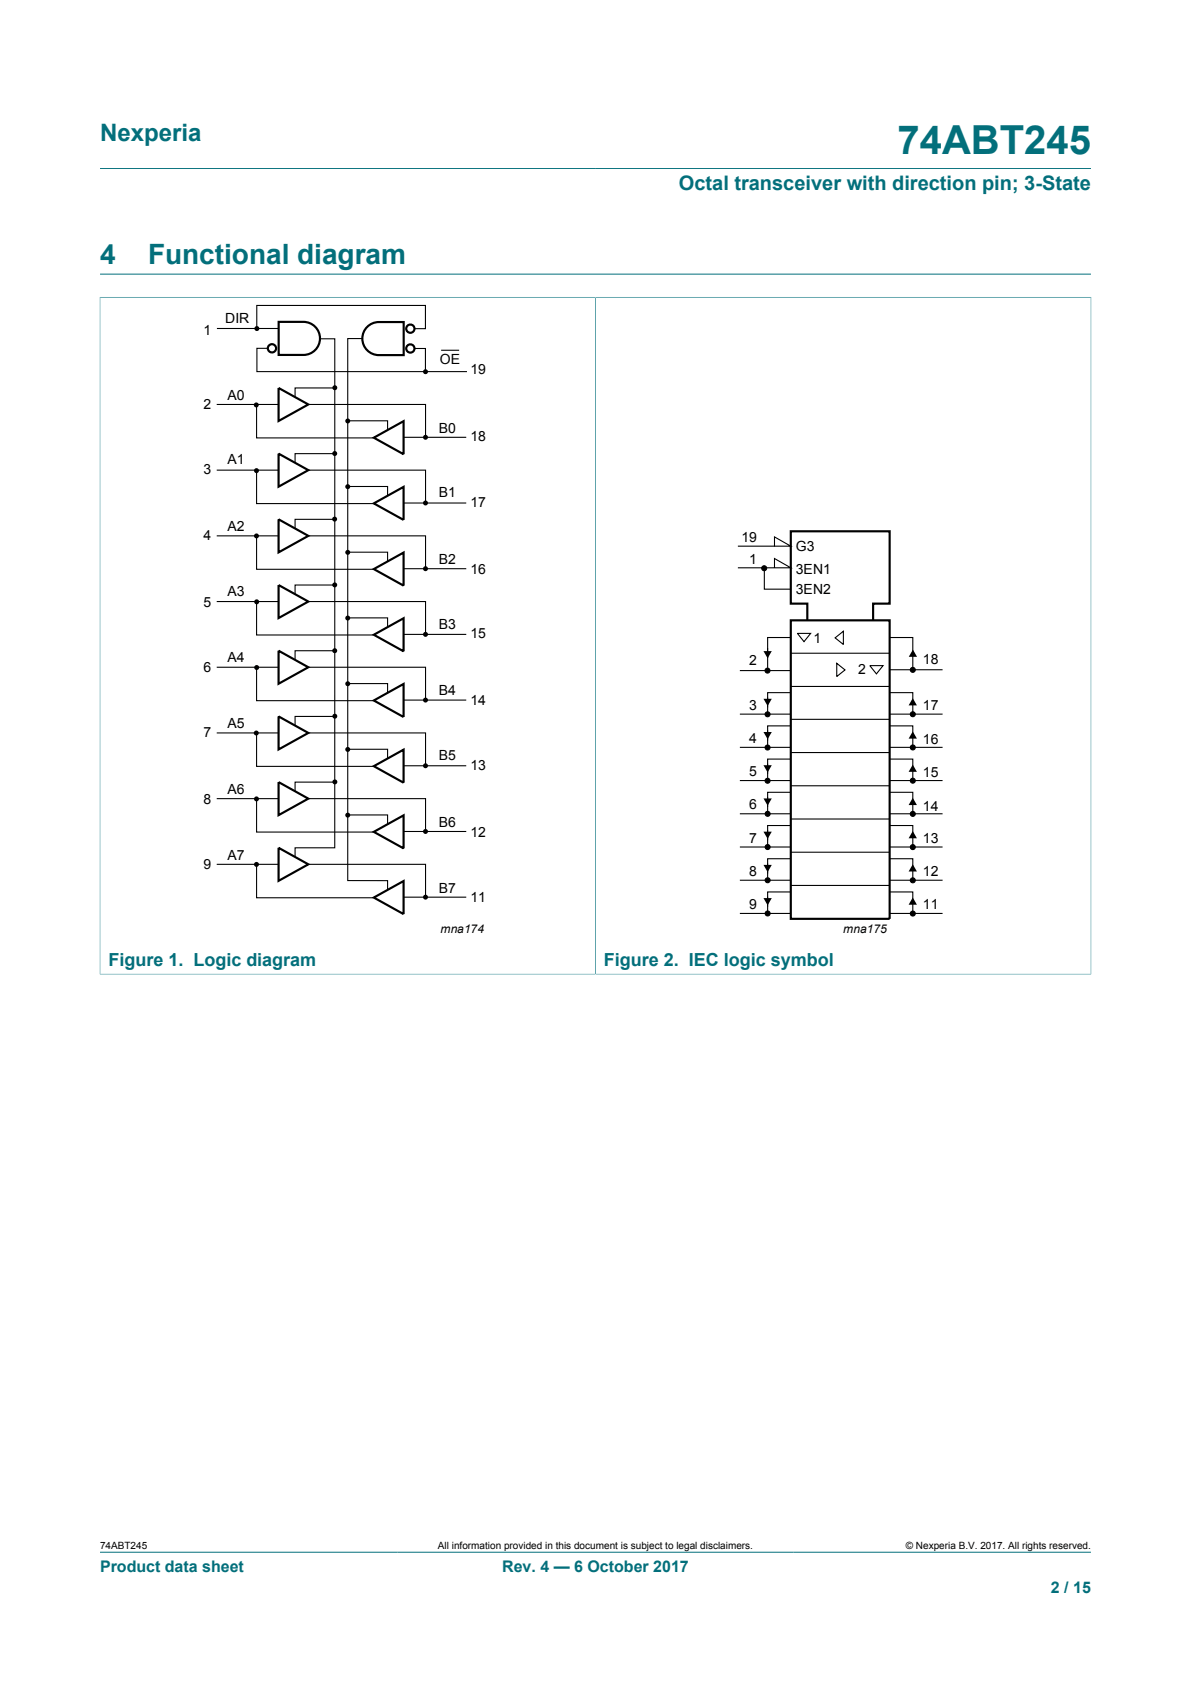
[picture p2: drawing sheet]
<svg xmlns="http://www.w3.org/2000/svg" width="210mm" height="297mm" viewBox="0 0 210 297" stroke-linecap="round" stroke-linejoin="round" font-family="sans-serif">
<path d="M17.6 29.7h174.8M17.6 52.4h174.8M17.6 52.4v119.5M17.6 48.3h174.8M105 52.4v119.4M192.4 52.4v119.5M17.6 171.8h174.8M17.6 273.8h174.8" fill="none" stroke="#036f7b" stroke-width=".18"/>
<g fill="none" stroke="#000" stroke-width=".38">
<path d="M49.1 56.8h4.4a2.92 2.92 0 0 1 2.9 2.9 2.92 2.92 0 0 1-2.9 2.9h-4.4zM64.5 57.9a2.91 2.91 0 0 1 2.3-1.1h4.4v5.8h-4.4a2.92 2.92 0 0 1-2.6-1.6 2.92 2.92 0 0 1 .3-3.1zM49.1 68.4l5.3 2.9-5.3 3zM65.9 77.2l5.3-2.9v5.8zM49.1 80l5.3 2.9-5.3 2.9zM49.1 91.6l5.3 2.9-5.3 2.9zM65.9 88.8l5.3-2.9v5.8zM49.1 103.2l5.3 2.9-5.3 2.9zM49.1 114.8l5.3 2.9-5.3 2.9zM65.9 100.4l5.3-2.9v5.8zM65.9 112l5.3-3v5.9zM139.4 109.4h17.5v52.7h-17.5z"/>
<path d="M142.3 109.4v-2.9h-2.9v-12.8h17.5v12.8h-2.9v2.9M49.1 126.4l5.3 2.9-5.3 2.9zM49.1 137.9l5.3 3-5.3 2.9zM65.9 123.5l5.3-2.9v5.9zM65.9 135.1l5.3-2.9v5.8zM49.1 149.5l5.3 2.9-5.3 3zM65.9 146.7l5.3-2.9v5.8zM65.9 158.3l5.3-2.9v5.8z"/>
<circle cx="72.4" cy="58" r=".73"/>
<circle cx="48" cy="61.4" r=".73"/>
<circle cx="72.4" cy="61.5" r=".73"/>
</g>
<g fill="none" stroke="#000" stroke-width=".19">
<path d="M38.2 57.9h10.9M45.3 57.9v-4h29.7v4.1h-1.9M56.5 59.8h2.5v89.7h-7v1.6M63.9 59.7h-2.6v95.6h7v1.6M38.2 71.3h10.9M45.2 71.4v5.8h20.7M47.2 61.4h-1.9v4.1h37M54.4 71.3h20.6v5.9M58.8 68.4h-6.8v1.6M61.3 74.2h7v1.6M71.2 77.1h11M73.1 61.5h1.9v4.1"/>
<path d="M77.8 61.8h3.1M38.2 82.9h10.9M38.2 94.5h10.9M45.2 83v5.8h20.7M45.2 94.5v5.9h20.7M54.4 82.9h20.6v5.9M54.4 94.5h20.6v5.9M58.8 80h-6.8v1.6M58.8 91.6h-6.8v1.6M61.3 85.8h7v1.6M61.3 97.4h7v1.6M71.2 88.7h11"/>
<path d="M130.1 96.3h9.3l-2.8-1.6v1.6M38.2 106.1h10.9M38.2 117.7h10.9M45.2 106.1v5.9h20.7M45.2 117.7v5.9h20.7M54.4 106.1h20.6v5.9M54.4 117.7h20.6v5.9M58.8 103.2h-6.8v1.6M58.8 114.8h-6.8v1.6M61.3 109h7v1.5M71.2 100.3h11M71.2 111.9h11"/>
<path d="M130.1 100.1h9.3l-2.8-1.6v1.6M130.5 118.3h8.9M134.8 100.2v3.7h4.6M139.4 112.4h-4v5.9M139.4 115.2h17.5M140.6 111.7h2.3l-1.1 1.5zM147.2 112.5l1.5-1.2v2.4zM147.5 117l1.5 1.2-1.5 1.1zM153.4 117.4h2.3l-1.2 1.5zM156.9 112.4h4v5.7M156.9 118.1h9.3M38.2 129.3h10.9"/>
<path d="M45.2 129.3v5.9h20.7M54.4 129.3h20.6v5.9M58.8 126.4h-6.8v1.6M58.8 137.9h-6.8v1.7M61.3 120.6h7v1.5M61.3 132.1h7v1.6M71.2 123.5h11M71.2 135.1h11M130.5 125.9h8.9M130.5 131.8h8.9M130.5 137.7h8.9M139.4 122.2h-4v3.7"/>
<path d="M139.4 128h-4v3.8M139.4 133.9h-4v3.8M139.4 139.7h-4v3.8M139.4 126.9h17.5M139.4 121.1h17.5M139.4 132.7h17.5M139.4 138.6h17.5M156.9 122.2h4v3.7M156.9 128h4v3.8M156.9 133.9h4v3.8M156.9 139.7h4v3.8M156.9 125.9h9.3"/>
<path d="M156.9 131.8h9.3M156.9 137.7h9.3M38.2 140.9h10.9M38.2 152.4h10.9M45.2 140.9v5.8h20.7M45.2 152.5v5.8h20.7M54.4 140.9h20.6v5.8M54.4 152.4h20.6v5.9M61.3 143.7h7v1.6M71.2 146.6h11M71.2 158.2h11M130.5 143.5h8.9"/>
<path d="M130.5 149.4h8.9M130.5 155.2h8.9M139.4 145.6h-4v3.8M139.4 151.5h-4v3.7M139.4 157.3h-4v3.8M139.4 144.4h17.5M139.4 150.3h17.5M139.4 156.2h17.5M156.9 145.6h4v3.8M156.9 151.5h4v3.7M156.9 157.3h4v3.8M156.9 143.5h9.3"/>
<path d="M156.9 149.4h9.3M156.9 155.2h9.3M130.5 161.1h8.9M156.9 161.1h9.3"/>
<circle cx="134.7" cy="100.2" r=".44"/>
<circle cx="135.3" cy="118.3" r=".44"/>
<circle cx="160.9" cy="118.1" r=".44"/>
<circle cx="135.3" cy="137.7" r=".44"/>
<circle cx="135.3" cy="126" r=".44"/>
<circle cx="135.3" cy="131.8" r=".44"/>
<circle cx="160.9" cy="131.8" r=".44"/>
<circle cx="160.9" cy="137.7" r=".44"/>
<circle cx="160.9" cy="126" r=".44"/>
<circle cx="135.4" cy="143.5" r=".44"/>
<circle cx="135.4" cy="149.4" r=".44"/>
<circle cx="135.4" cy="155.2" r=".44"/>
<circle cx="160.9" cy="155.3" r=".44"/>
<circle cx="160.9" cy="143.5" r=".44"/>
<circle cx="160.9" cy="149.4" r=".44"/>
<circle cx="135.4" cy="161.1" r=".44"/>
<circle cx="160.9" cy="161.1" r=".44"/>
</g>
<g fill="#000">
<path d="M134.6 114.8h1.5l-.7 1.3zM161 114.6l.7 1.2h-1.5zM134.6 123.2h1.5l-.7 1.3zM134.6 129.1h1.5l-.7 1.3zM134.6 135h1.5l-.7 1.2zM160.9 123.1l.8 1.3h-1.5zM160.9 129l.8 1.3h-1.5zM160.9 134.8l.8 1.3h-1.5zM134.6 140.8h1.5l-.7 1.3zM134.6 146.7h1.5l-.7 1.3zM134.6 152.5h1.5l-.7 1.3zM134.6 158.4h1.5l-.7 1.3z"/>
<path d="M160.9 140.7l.8 1.3h-1.5zM160.9 146.6l.8 1.2h-1.5zM160.9 152.4l.8 1.3h-1.5zM160.9 158.3l.8 1.3h-1.5z"/>
<circle cx="45.3" cy="57.9" r=".44"/>
<circle cx="45.2" cy="71.4" r=".44"/>
<circle cx="59" cy="80" r=".44"/>
<circle cx="59" cy="68.4" r=".44"/>
<circle cx="61.3" cy="74.2" r=".44"/>
<circle cx="75" cy="65.6" r=".44"/>
<circle cx="75" cy="77.1" r=".44"/>
<circle cx="45.2" cy="94.5" r=".44"/>
<circle cx="45.2" cy="83" r=".44"/>
<circle cx="59" cy="91.6" r=".44"/>
<circle cx="61.3" cy="97.4" r=".44"/>
<circle cx="61.3" cy="85.8" r=".44"/>
<circle cx="75" cy="88.7" r=".44"/>
<circle cx="45.3" cy="117.7" r=".44"/>
<circle cx="45.3" cy="106.1" r=".44"/>
<circle cx="59" cy="103.2" r=".44"/>
<circle cx="59" cy="114.8" r=".44"/>
<circle cx="61.3" cy="109" r=".44"/>
<circle cx="75" cy="111.9" r=".44"/>
<circle cx="75" cy="100.3" r=".44"/>
<circle cx="134.7" cy="100.2" r=".44"/>
<circle cx="135.3" cy="118.3" r=".44"/>
<circle cx="160.9" cy="118.1" r=".44"/>
<circle cx="45.2" cy="129.3" r=".44"/>
<circle cx="59" cy="126.3" r=".44"/>
<circle cx="59" cy="137.9" r=".44"/>
<circle cx="61.3" cy="120.6" r=".44"/>
<circle cx="61.3" cy="132.2" r=".44"/>
<circle cx="75" cy="123.5" r=".44"/>
<circle cx="75" cy="135.1" r=".44"/>
<circle cx="135.3" cy="137.7" r=".44"/>
<circle cx="135.3" cy="126" r=".44"/>
<circle cx="135.3" cy="131.8" r=".44"/>
<circle cx="160.9" cy="131.8" r=".44"/>
<circle cx="160.9" cy="137.7" r=".44"/>
<circle cx="160.9" cy="126" r=".44"/>
<circle cx="45.2" cy="152.5" r=".44"/>
<circle cx="45.2" cy="140.9" r=".44"/>
<circle cx="61.3" cy="143.8" r=".44"/>
<circle cx="75" cy="158.2" r=".44"/>
<circle cx="75" cy="146.6" r=".44"/>
<circle cx="135.4" cy="143.5" r=".44"/>
<circle cx="135.4" cy="149.4" r=".44"/>
<circle cx="135.4" cy="155.2" r=".44"/>
<circle cx="160.9" cy="155.3" r=".44"/>
<circle cx="160.9" cy="143.5" r=".44"/>
<circle cx="160.9" cy="149.4" r=".44"/>
<circle cx="135.4" cy="161.1" r=".44"/>
<circle cx="160.9" cy="161.1" r=".44"/>
</g>
<path d="M135.4 114.3v1.8M135.4 123v1.8M135.4 128.8v1.8M135.4 134.7v1.8M135.4 140.6v1.7M135.4 146.4v1.8M135.4 152.3v1.8M135.4 158.1v1.8" fill="none" stroke="#000" stroke-width=".18"/>
<text font-size="7.1" fill="#036f7b" x="158.3" y="27.2">74ABT245</text>
<g font-size="4.9" fill="#036f7b">
<text x="17.6" y="46.6">4</text>
<text x="26.1" y="46.6">Functional diagram</text>
</g>
<text font-size="4.2" fill="#036f7b" x="17.6" y="24.8">Nexperia</text>
<text font-size="3.5" fill="#036f7b" x="119.7" y="33.5">Octal transceiver with direction pin; 3-State</text>
<g font-size="3.2" fill="#036f7b">
<text x="19.1" y="170.3">Figure 1. Logic diagram</text>
<text x="106.5" y="170.3">Figure 2. IEC logic symbol</text>
</g>
<g font-size="2.8" fill="#036f7b">
<text x="17.6" y="277.3">Product data sheet</text>
<text x="88.5" y="277.3">Rev. 4 — 6 October 2017</text>
<text x="185.3" y="281">2 / 15</text>
</g>
<g font-size="2.5">
<text x="35.9" y="59">1</text>
<text x="39.7" y="56.9">DIR</text>
<text x="77.6" y="64.3">OE</text>
<text x="40.1" y="70.6">A0</text>
<text x="83" y="66">19</text>
<text x="35.9" y="72.2">2</text>
<text x="77.4" y="76.3">B0</text>
<text x="83" y="77.9">18</text>
<text x="35.9" y="83.6">3</text>
<text x="40.1" y="81.9">A1</text>
<text x="77.4" y="87.6">B1</text>
<text x="83" y="89.4">17</text>
<text x="35.9" y="95.3">4</text>
<text x="40.1" y="93.7">A2</text>
<text x="130.7" y="95.6">19</text>
<text x="77.4" y="99.4">B2</text>
<text x="83" y="101.2">16</text>
<text x="132.1" y="99.4">1</text>
<text x="140.3" y="97.2">G3</text>
<text x="140.3" y="101.2">3EN1</text>
<text x="35.9" y="107.1">5</text>
<text x="40.1" y="105.2">A3</text>
<text x="140.3" y="104.8">3EN2</text>
<text x="77.4" y="110.9">B3</text>
<text x="83" y="112.5">15</text>
<text x="143.4" y="113.4">1</text>
<text x="35.9" y="118.4">6</text>
<text x="40.1" y="116.8">A4</text>
<text x="132.1" y="117.3">2</text>
<text x="151.3" y="118.9">2</text>
<text x="162.7" y="117.2">18</text>
<text x="77.4" y="122.6">B4</text>
<text x="83" y="124.3">14</text>
<text x="132.1" y="125.2">3</text>
<text x="162.7" y="125.2">17</text>
<text x="35.9" y="130">7</text>
<text x="40.1" y="128.3">A5</text>
<text x="132.1" y="131">4</text>
<text x="162.7" y="131.1">16</text>
<text x="77.4" y="134.1">B5</text>
<text x="83" y="135.8">13</text>
<text x="132.1" y="136.8">5</text>
<text x="162.7" y="137">15</text>
<text x="35.9" y="141.7">8</text>
<text x="40.1" y="140">A6</text>
<text x="132.1" y="142.7">6</text>
<text x="162.7" y="143">14</text>
<text x="77.4" y="145.8">B6</text>
<text x="83" y="147.6">12</text>
<text x="132.1" y="148.6">7</text>
<text x="162.7" y="148.7">13</text>
<text x="35.9" y="153.3">9</text>
<text x="40.1" y="151.7">A7</text>
<text x="132.1" y="154.4">8</text>
<text x="162.7" y="154.6">12</text>
<text x="77.4" y="157.6">B7</text>
<text x="83" y="159.1">11</text>
<text x="132.1" y="160.3">9</text>
<text x="162.7" y="160.3">11</text>
</g>
<g font-size="2.1">
<text x="77.7" y="164.6">mna174</text>
<text x="148.7" y="164.6">mna175</text>
</g>
<g font-size="1.8">
<text x="17.6" y="273.1">74ABT245</text>
<text x="77.2" y="273.1">All information provided in this document is subject to legal disclaimers.</text>
<text x="159.7" y="273.1">© Nexperia B.V. 2017. All rights reserved.</text>
</g>
</svg>
